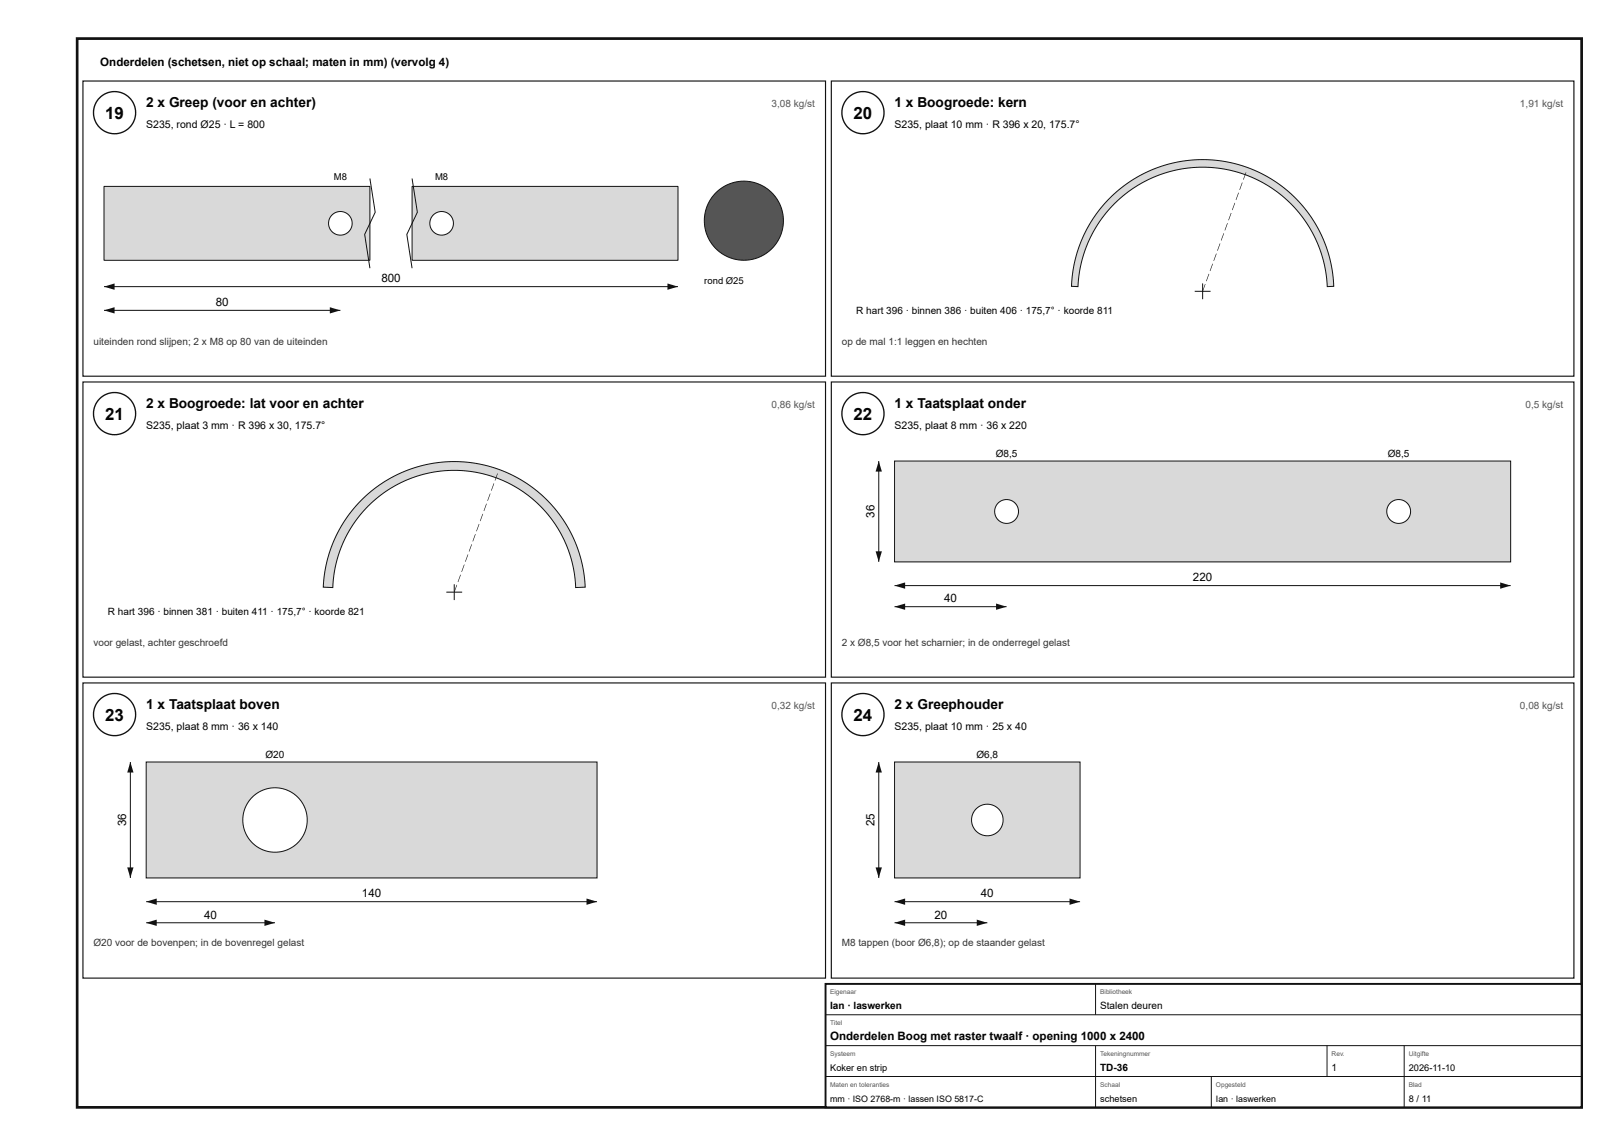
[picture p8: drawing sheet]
<svg xmlns="http://www.w3.org/2000/svg" width="420mm" height="297mm" viewBox="0 0 420 297" stroke-linecap="round" stroke-linejoin="round" font-family="sans-serif">
<path d="M20 10h390v277h-390z" fill="none" stroke="#111" stroke-width=".7" stroke-linecap="butt"/>
<path d="M21.5 21h192.5v76.5h-192.5z" fill="none" stroke="#111" stroke-width=".3"/>
<circle cx="29.7" cy="29.2" r="5.5" fill="#fff"/>
<circle cx="29.7" cy="29.2" r="5.5" fill="none" stroke="#111" stroke-width=".35"/>
<path d="M27 48.3h68.9v19.2h-68.9z" fill="#d7dadc"/>
<path d="M27 48.3h68.9v19.2h-68.9z" fill="none" stroke="#111" stroke-width=".26"/>
<path d="M106.8 48.3h68.9v19.2h-68.9z" fill="#d7dadc"/>
<path d="M95.9 46.3l1.4 8.7-2.8 5.8 1.4 8.7M106.8 48.3h68.9v19.2h-68.9zM106.8 46.3l1.4 8.7-2.7 5.8 1.3 8.7M27 74.3h148.7" fill="none" stroke="#111" stroke-width=".26"/>
<g fill="#111">
<path d="M27 74.3l2.7-.8v1.6z"/>
<path d="M173 73.5l2.7 .8-2.7 .8z"/>
</g>
<circle cx="88.2" cy="57.9" r="3.1" fill="#fff"/>
<circle cx="88.2" cy="57.9" r="3.1" fill="none" stroke="#111" stroke-width=".26"/>
<circle cx="114.5" cy="57.9" r="3.1" fill="#fff"/>
<g fill="none" stroke="#111" stroke-width=".26">
<path d="M27 80.4h61.2"/>
<circle cx="114.5" cy="57.9" r="3.1"/>
</g>
<g fill="#111">
<path d="M27 80.4l2.7-.8v1.6z"/>
<path d="M85.5 79.6l2.7 .8-2.7 .8z"/>
</g>
<circle cx="192.8" cy="57.2" r="10.2" fill="#555"/>
<circle cx="192.8" cy="57.2" r="10.2" fill="none" stroke="#111" stroke-width=".26"/>
<path d="M215.5 21h192.5v76.5h-192.5z" fill="none" stroke="#111" stroke-width=".3"/>
<circle cx="223.7" cy="29.2" r="5.5" fill="#fff"/>
<circle cx="223.7" cy="29.2" r="5.5" fill="none" stroke="#111" stroke-width=".35"/>
<path d="M287.8 51.2l3.7-3.2 4.2-2.6 4.4-2 4.8-1.3 4.8-.7 4.9 .1 4.8 .7 4.7 1.5 4.4 2.1 4.1 2.7 3.6 3.3 3.2 3.7 2.5 4.2 2 4.5 1.2 4.7 .6 5.3-1.6 .1-.4-3.9-.8-3.3-1.1-3.3-1.6-3.5-3-4.6-3.6-3.9-2.4-2-2.6-1.7-5.2-2.6-5.5-1.6-3.1-.4-3.1-.2-3 .2-3.1 .4-5.5 1.6-2.9 1.3-2.7 1.5-4.6 3.5-3.6 3.9-3 4.6-1.6 3.5-1.1 3.3-.8 3.3-.4 3.9-1.6-.1 .2-3.2 .6-3.3 .9-3.1 1.2-3 1.4-3 1.8-2.7 1.7-2.3z" fill="#d7dadc"/>
<path d="M287.8 51.2l3.7-3.2 4.2-2.6 4.4-2 4.8-1.3 4.8-.7 4.9 .1 4.8 .7 4.7 1.5 4.4 2.1 4.1 2.7 3.6 3.3 3.2 3.7 2.5 4.2 2 4.5 1.2 4.7 .6 5.3-1.6 .1-.4-3.9-.8-3.3-1.1-3.3-1.6-3.5-3-4.6-3.6-3.9-2.4-2-2.6-1.7-5.2-2.6-5.5-1.6-3.1-.4-3.1-.2-3 .2-3.1 .4-5.5 1.6-2.9 1.3-2.7 1.5-4.6 3.5-3.6 3.9-3 4.6-1.6 3.5-1.1 3.3-.8 3.3-.4 3.9-1.6-.1 .2-3.2 .6-3.3 .9-3.1 1.2-3 1.4-3 1.8-2.7 1.7-2.3zM309.7 75.5h4.1M311.7 73.4v4.1" fill="none" stroke="#111" stroke-width=".26"/>
<path d="M312.4 73.6h.1l-.7 1.9h-.1zM313.3 71h.2l-.7 1.9-.2-.1zM314.3 68.3l.1 .1-.7 1.9-.1-.1zM315.2 65.7l.2 .1-.7 1.8h-.1zM316.2 63.1h.1l-.6 1.9h-.2zM317.2 60.4l.1 .1-.7 1.9-.1-.1zM318.1 57.8l.2 .1-.7 1.8h-.2zM319.1 55.2h.1l-.7 1.9h-.1zM320 52.6h.2l-.7 1.9-.1-.1zM321 49.9l.1 .1-.6 1.9-.2-.1zM322 47.3h.1l-.7 1.9h-.1zM322.9 44.7h.2l-.7 1.9-.2-.1z" fill="#111"/>
<path d="M21.5 99h192.5v76.5h-192.5z" fill="none" stroke="#111" stroke-width=".3"/>
<circle cx="29.7" cy="107.2" r="5.5" fill="#fff"/>
<circle cx="29.7" cy="107.2" r="5.5" fill="none" stroke="#111" stroke-width=".35"/>
<path d="M93.7 129.6l3.6-3.1 4.1-2.7 4.4-2 4.7-1.4 4.8-.7h4.9l4.8 .7 5 1.5 4.4 2.1 4.1 2.7 3.9 3.5 3.1 3.8 2.5 4.2 1.9 4.4 1.2 4.7 .6 4.9-2.5 .1-.3-3.4-.6-3-.8-2.9-1.1-2.8-1.4-2.7-1.9-2.8-2.2-2.6-2.1-2.1-2.3-1.9-2.6-1.7-5.1-2.5-5.4-1.5-5.7-.5-3 .1-3 .5-5.4 1.6-5.1 2.5-4.5 3.4-2.1 2.1-2.2 2.6-1.9 2.8-1.4 2.7-1.1 2.8-.9 2.9-.6 3.4-.2 3-2.5-.1 .3-3.3 .6-3.1 .8-2.8 1.1-3 1.3-2.6 1.6-2.7 2-2.6z" fill="#d7dadc"/>
<path d="M93.7 129.6l3.6-3.1 4.1-2.7 4.4-2 4.7-1.4 4.8-.7h4.9l4.8 .7 5 1.5 4.4 2.1 4.1 2.7 3.9 3.5 3.1 3.8 2.5 4.2 1.9 4.4 1.2 4.7 .6 4.9-2.5 .1-.3-3.4-.6-3-.8-2.9-1.1-2.8-1.4-2.7-1.9-2.8-2.2-2.6-2.1-2.1-2.3-1.9-2.6-1.7-5.1-2.5-5.4-1.5-5.7-.5-3 .1-3 .5-5.4 1.6-5.1 2.5-4.5 3.4-2.1 2.1-2.2 2.6-1.9 2.8-1.4 2.7-1.1 2.8-.9 2.9-.6 3.4-.2 3-2.5-.1 .3-3.3 .6-3.1 .8-2.8 1.1-3 1.3-2.6 1.6-2.7 2-2.6zM115.7 153.5h4.1M117.7 151.4v4.1" fill="none" stroke="#111" stroke-width=".26"/>
<path d="M118.4 151.6h.1l-.7 1.9-.1-.1zM119.3 148.9l.2 .1-.7 1.9-.2-.1zM120.3 146.3l.1 .1-.7 1.8h-.1zM121.2 143.7h.2l-.7 1.9h-.1zM122.2 141l.1 .1-.6 1.9-.2-.1zM123.2 138.4l.1 .1-.7 1.8h-.1zM124.1 135.8h.2l-.7 1.9h-.2zM125.1 133.2h.1l-.7 1.9-.1-.1zM126 130.5l.2 .1-.7 1.9-.1-.1zM127 127.9h.2l-.7 1.9h-.2zM128 125.3h.1l-.7 1.9-.1-.1zM128.9 122.7h.1l-.6 1.9-.2-.1z" fill="#111"/>
<path d="M215.5 99h192.5v76.5h-192.5z" fill="none" stroke="#111" stroke-width=".3"/>
<circle cx="223.7" cy="107.2" r="5.5" fill="#fff"/>
<circle cx="223.7" cy="107.2" r="5.5" fill="none" stroke="#111" stroke-width=".35"/>
<path d="M231.9 119.5h159.7v26.1h-159.7z" fill="#d7dadc"/>
<path d="M231.9 119.5h159.7v26.1h-159.7z" fill="none" stroke="#111" stroke-width=".26"/>
<circle cx="260.9" cy="132.6" r="3.1" fill="#fff"/>
<circle cx="260.9" cy="132.6" r="3.1" fill="none" stroke="#111" stroke-width=".26"/>
<circle cx="362.6" cy="132.6" r="3.1" fill="#fff"/>
<g fill="none" stroke="#111" stroke-width=".26">
<path d="M231.9 151.8h159.7"/>
<circle cx="362.6" cy="132.6" r="3.1"/>
</g>
<g fill="#111">
<path d="M231.9 151.8l2.7-.9v1.7z"/>
<path d="M388.9 150.9l2.7 .9-2.7 .8z"/>
</g>
<path d="M227.8 119.5v26.1" fill="none" stroke="#111" stroke-width=".26"/>
<g fill="#111">
<path d="M227.8 119.5l.8 2.7h-1.6z"/>
<path d="M227 142.9h1.6l-.8 2.7z"/>
</g>
<path d="M231.9 157.2h29" fill="none" stroke="#111" stroke-width=".26"/>
<g fill="#111">
<path d="M231.9 157.2l2.7-.8v1.7z"/>
<path d="M258.2 156.4l2.7 .8-2.7 .9z"/>
</g>
<path d="M21.5 177h192.5v76.5h-192.5z" fill="none" stroke="#111" stroke-width=".3"/>
<circle cx="29.7" cy="185.2" r="5.5" fill="#fff"/>
<circle cx="29.7" cy="185.2" r="5.5" fill="none" stroke="#111" stroke-width=".35"/>
<path d="M37.9 197.5h116.9v30h-116.9z" fill="#d7dadc"/>
<path d="M37.9 197.5h116.9v30h-116.9z" fill="none" stroke="#111" stroke-width=".26"/>
<circle cx="71.3" cy="212.5" r="8.3" fill="#fff"/>
<g fill="none" stroke="#111" stroke-width=".26">
<path d="M37.9 233.7h116.9"/>
<circle cx="71.3" cy="212.5" r="8.3"/>
</g>
<g fill="#111">
<path d="M37.9 233.7l2.7-.8v1.6z"/>
<path d="M152 232.9l2.8 .8-2.8 .8z"/>
</g>
<path d="M33.8 197.5v30" fill="none" stroke="#111" stroke-width=".26"/>
<g fill="#111">
<path d="M33.8 197.5l.8 2.7h-1.6z"/>
<path d="M33 224.8h1.6l-.8 2.7z"/>
</g>
<path d="M37.9 239.2h33.4" fill="none" stroke="#111" stroke-width=".26"/>
<g fill="#111">
<path d="M37.9 239.2l2.7-.9v1.7z"/>
<path d="M68.5 238.3l2.8 .9-2.8 .8z"/>
</g>
<path d="M215.5 177h192.5v76.5h-192.5z" fill="none" stroke="#111" stroke-width=".3"/>
<circle cx="223.7" cy="185.2" r="5.5" fill="#fff"/>
<circle cx="223.7" cy="185.2" r="5.5" fill="none" stroke="#111" stroke-width=".35"/>
<path d="M231.9 197.5h48.1v30h-48.1z" fill="#d7dadc"/>
<path d="M231.9 197.5h48.1v30h-48.1z" fill="none" stroke="#111" stroke-width=".26"/>
<circle cx="255.9" cy="212.5" r="4.1" fill="#fff"/>
<g fill="none" stroke="#111" stroke-width=".26">
<path d="M231.9 233.7h48.1"/>
<circle cx="255.9" cy="212.5" r="4.1"/>
</g>
<g fill="#111">
<path d="M231.9 233.7l2.7-.8v1.6z"/>
<path d="M277.2 232.9l2.8 .8-2.8 .8z"/>
</g>
<path d="M227.8 197.5v30" fill="none" stroke="#111" stroke-width=".26"/>
<g fill="#111">
<path d="M227.8 197.5l.8 2.7h-1.6z"/>
<path d="M227 224.8h1.6l-.8 2.7z"/>
</g>
<path d="M231.9 239.2h24" fill="none" stroke="#111" stroke-width=".26"/>
<g fill="#111">
<path d="M231.9 239.2l2.7-.9v1.7z"/>
<path d="M253.2 238.3l2.7 .9-2.7 .8z"/>
</g>
<path d="M214 255h196v32h-196z" fill="#fff"/>
<path d="M214 255h196v32h-196z" fill="none" stroke="#111" stroke-width=".5"/>
<path d="M284 255v8M214 263h196M214 271h196M214 279h196M284 271v16M314 279v8M344 271v8M364 271v16" fill="none" stroke="#111" stroke-width=".26"/>
<g font-size="4.4">
<text x="27.3" y="30.8">19</text>
<text x="221.3" y="30.8">20</text>
<text x="27.3" y="108.8">21</text>
<text x="221.3" y="108.8">22</text>
<text x="27.3" y="186.8">23</text>
<text x="221.3" y="186.8">24</text>
</g>
<g font-size="3.6">
<text x="37.9" y="27.8">2 x Greep (voor en achter)</text>
<text x="231.9" y="27.8">1 x Boogroede: kern</text>
<text x="37.9" y="105.8">2 x Boogroede: lat voor en achter</text>
<text x="231.9" y="105.8">1 x Taatsplaat onder</text>
<text x="37.9" y="183.8">1 x Taatsplaat boven</text>
<text x="231.9" y="183.8">2 x Greephouder</text>
</g>
<g font-size="3">
<text x="26" y="17">Onderdelen (schetsen, niet op schaal; maten in mm) (vervolg 4)</text>
<text x="98.9" y="73.2">800</text>
<text x="55.9" y="79.3">80</text>
<text x="226.7" y="134.2" transform="rotate(-90 226.7 134.2)">36</text>
<text x="309.2" y="150.7">220</text>
<text x="244.7" y="156.1">40</text>
<text x="32.7" y="214.2" transform="rotate(-90 32.7 214.2)">36</text>
<text x="226.7" y="214.2" transform="rotate(-90 226.7 214.2)">25</text>
<text x="93.8" y="232.6">140</text>
<text x="254.3" y="232.6">40</text>
<text x="52.9" y="238.1">40</text>
<text x="242.2" y="238.1">20</text>
<text x="215.2" y="269.6">Onderdelen Boog met raster twaalf · opening 1000 x 2400</text>
</g>
<g font-size="2.7">
<text x="37.9" y="33.3">S235, rond Ø25 · L = 800</text>
<text x="231.9" y="33.3">S235, plaat 10 mm · R 396 x 20, 175.7°</text>
<text x="37.9" y="111.3">S235, plaat 3 mm · R 396 x 30, 175.7°</text>
<text x="231.9" y="111.3">S235, plaat 8 mm · 36 x 220</text>
<text x="37.9" y="189.3">S235, plaat 8 mm · 36 x 140</text>
<text x="231.9" y="189.3">S235, plaat 10 mm · 25 x 40</text>
</g>
<g font-size="2.6" fill="#555">
<text x="200" y="27.8">3,08 kg/st</text>
<text x="394" y="27.8">1,91 kg/st</text>
<text x="200" y="105.8">0,86 kg/st</text>
<text x="395.5" y="105.8">0,5 kg/st</text>
<text x="200" y="183.8">0,32 kg/st</text>
<text x="394" y="183.8">0,08 kg/st</text>
</g>
<g font-size="2.6">
<text x="222" y="81.5">R hart 396 · binnen 386 · buiten 406 · 175,7° · koorde 811</text>
<text x="258.1" y="118.4">Ø8,5</text>
<text x="359.8" y="118.4">Ø8,5</text>
<text x="28" y="159.5">R hart 396 · binnen 381 · buiten 411 · 175,7° · koorde 821</text>
<text x="68.8" y="196.4">Ø20</text>
<text x="253.1" y="196.4">Ø6,8</text>
<text x="215.2" y="261.6">Ian · laswerken</text>
<text x="285.2" y="261.6">Stalen deuren</text>
<text x="285.2" y="277.6">TD-36</text>
<text x="345.2" y="277.6">1</text>
</g>
<g font-size="2.6" fill="#333">
<text x="24.2" y="89.3">uiteinden rond slijpen; 2 x M8 op 80 van de uiteinden</text>
<text x="218.2" y="89.3">op de mal 1:1 leggen en hechten</text>
<text x="24.2" y="167.3">voor gelast, achter geschroefd</text>
<text x="218.2" y="167.3">2 x Ø8,5 voor het scharnier; in de onderregel gelast</text>
<text x="24.2" y="245.3">Ø20 voor de bovenpen; in de bovenregel gelast</text>
<text x="218.2" y="245.3">M8 tappen (boor Ø6,8); op de staander gelast</text>
</g>
<g font-size="2.5">
<text x="86.5" y="46.7">M8</text>
<text x="112.8" y="46.7">M8</text>
<text x="182.6" y="73.6">rond Ø25</text>
</g>
<g font-size="2.4">
<text x="215.2" y="277.6">Koker en strip</text>
<text x="365.2" y="277.6">2026-11-10</text>
<text x="285.2" y="285.6">schetsen</text>
<text x="365.2" y="285.6">8 / 11</text>
</g>
<g font-size="2.3">
<text x="215.2" y="285.6">mm · ISO 2768-m · lassen ISO 5817-C</text>
<text x="315.2" y="285.6">Ian · laswerken</text>
</g>
<g font-size="1.7" fill="#555">
<text x="215.2" y="257.6">Eigenaar</text>
<text x="285.2" y="257.6">Bibliotheek</text>
<text x="215.2" y="265.6">Titel</text>
<text x="215.2" y="273.6">Systeem</text>
<text x="285.2" y="273.6">Tekeningnummer</text>
<text x="345.2" y="273.6">Rev.</text>
<text x="365.2" y="273.6">Uitgifte</text>
<text x="215.2" y="281.6">Maten en toleranties</text>
<text x="285.2" y="281.6">Schaal</text>
<text x="315.2" y="281.6">Opgesteld</text>
<text x="365.2" y="281.6">Blad</text>
</g>
</svg>
